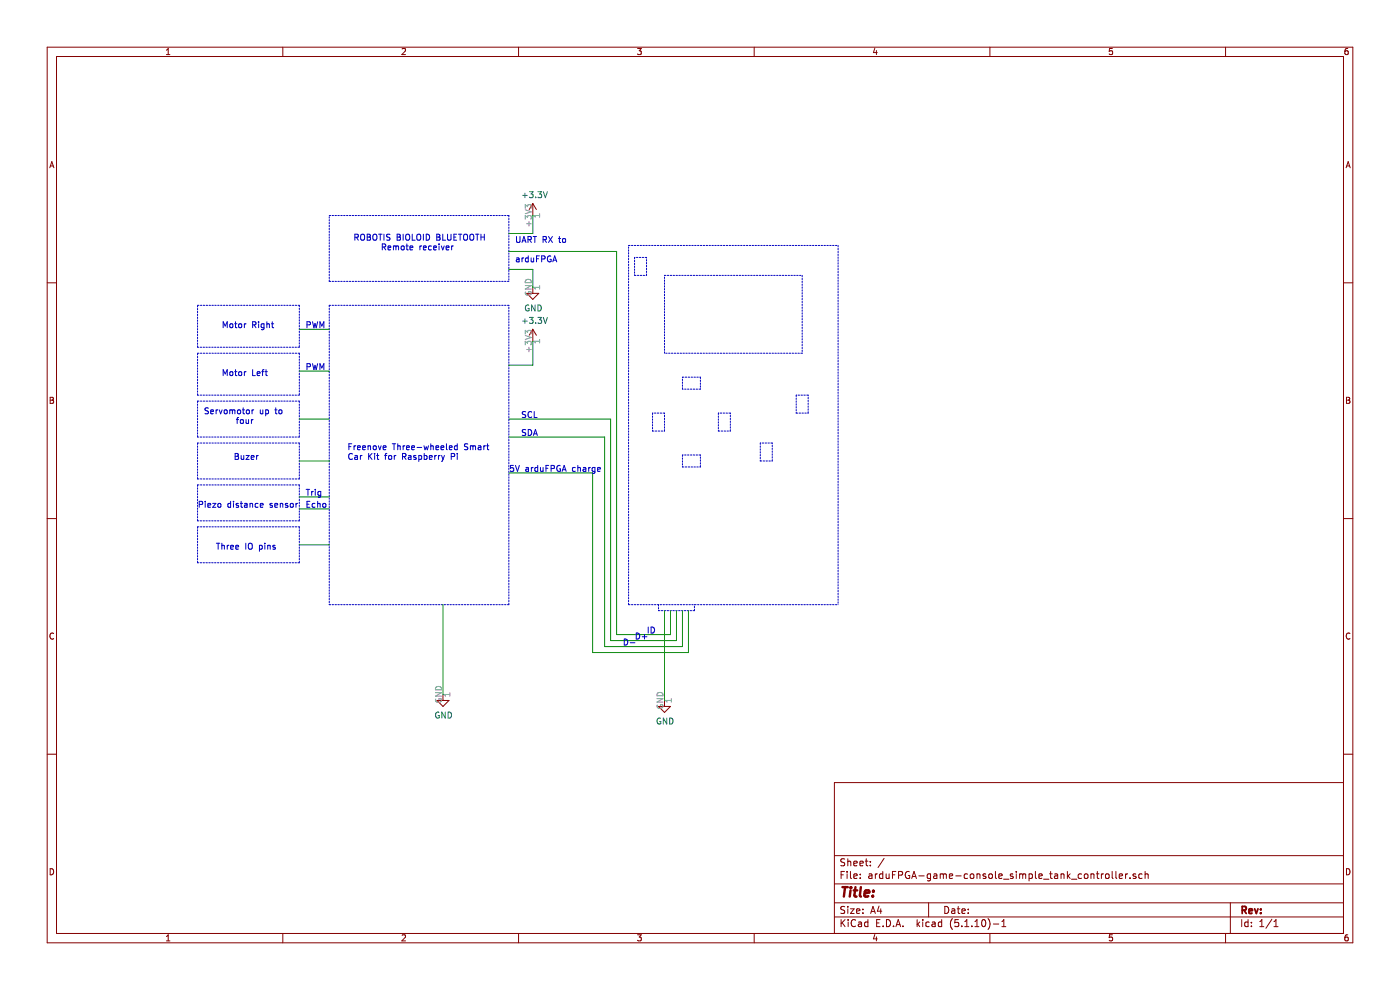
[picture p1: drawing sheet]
EESchema Schematic File Version 4
EELAYER 30 0
EELAYER END
$Descr A4 11693 8268
encoding utf-8
Sheet 1 1
Title ""
Date ""
Rev ""
Comp ""
Comment1 ""
Comment2 ""
Comment3 ""
Comment4 ""
$EndDescr
Wire Notes Line
	2750 2550 2750 5050
Wire Notes Line
	2750 5050 4250 5050
Wire Notes Line
	4250 5050 4250 2550
Wire Notes Line
	4250 2550 2750 2550
Text Notes 2900 3850 0    50   ~ 0
Freenove Three-wheeled Smart\nCar Kit for Raspberry Pi
Wire Notes Line
	1650 2550 2500 2550
Wire Notes Line
	2500 2550 2500 2900
Wire Notes Line
	2500 2900 1650 2900
Wire Notes Line
	1650 2900 1650 2550
Wire Notes Line
	1650 2950 2500 2950
Wire Notes Line
	2500 2950 2500 3300
Wire Notes Line
	2500 3300 1650 3300
Wire Notes Line
	1650 3300 1650 2950
Text Notes 1850 2750 0    50   ~ 0
Motor Right
Text Notes 1850 3150 0    50   ~ 0
Motor Left
Wire Notes Line
	1650 3350 2500 3350
Wire Notes Line
	2500 3350 2500 3650
Wire Notes Line
	2500 3650 1650 3650
Wire Notes Line
	1650 3650 1650 3350
Wire Notes Line
	1650 3700 2500 3700
Wire Notes Line
	1650 4000 2500 4000
Wire Notes Line
	2500 3700 2500 4000
Wire Notes Line
	1650 3700 1650 4000
Text Notes 1700 3550 0    50   ~ 0
Servomotor up to \n       four
Text Notes 1950 3850 0    50   ~ 0
Buzer
Wire Notes Line
	1650 4050 2500 4050
Wire Notes Line
	2500 4050 2500 4350
Wire Notes Line
	2500 4350 1650 4350
Wire Notes Line
	1650 4350 1650 4050
Wire Notes Line
	1650 4400 2500 4400
Wire Notes Line
	2500 4400 2500 4700
Wire Notes Line
	2500 4700 1650 4700
Wire Notes Line
	1650 4700 1650 4400
Text Notes 1650 4250 0    50   ~ 0
Piezo distance sensor
Text Notes 1800 4600 0    50   ~ 0
Three IO pins
Wire Notes Line
	2750 1800 4250 1800
Wire Notes Line
	4250 1800 4250 2350
Wire Notes Line
	4250 2350 2750 2350
Wire Notes Line
	2750 2350 2750 1800
Text Notes 2950 2100 0    50   ~ 0
ROBOTIS BIOLOID BLUETOOTH\n      Remote receiver
Wire Notes Line
	5250 2050 7000 2050
Wire Notes Line
	7000 2050 7000 5050
Wire Notes Line
	5250 5050 5250 2050
Wire Notes Line
	5550 2300 6700 2300
Wire Notes Line
	6700 2300 6700 2950
Wire Notes Line
	6700 2950 5550 2950
Wire Notes Line
	5550 2950 5550 2300
Wire Notes Line
	5850 3150 5850 3250
Wire Notes Line
	5850 3250 5700 3250
Wire Notes Line
	5700 3250 5700 3150
Wire Notes Line
	5700 3150 5850 3150
Wire Notes Line
	5700 3800 5700 3900
Wire Notes Line
	5700 3900 5850 3900
Wire Notes Line
	5850 3900 5850 3800
Wire Notes Line
	5850 3800 5700 3800
Wire Notes Line
	5450 3450 5450 3600
Wire Notes Line
	5450 3600 5550 3600
Wire Notes Line
	5550 3600 5550 3450
Wire Notes Line
	5550 3450 5450 3450
Wire Notes Line
	6000 3450 6000 3600
Wire Notes Line
	6000 3600 6100 3600
Wire Notes Line
	6100 3600 6100 3450
Wire Notes Line
	6100 3450 6000 3450
Wire Notes Line
	6350 3700 6350 3850
Wire Notes Line
	6350 3850 6450 3850
Wire Notes Line
	6450 3850 6450 3700
Wire Notes Line
	6450 3700 6350 3700
Wire Notes Line
	6650 3300 6650 3450
Wire Notes Line
	6650 3450 6750 3450
Wire Notes Line
	6750 3450 6750 3300
Wire Notes Line
	6750 3300 6650 3300
Wire Notes Line
	5500 5050 5500 5100
Wire Wire Line
	5600 5100 5600 5300
Wire Notes Line
	5250 5050 7000 5050
Wire Notes Line
	5800 5100 5800 5050
Wire Notes Line
	5500 5100 5800 5100
$Comp
L power:GND #PWR?
U 1 1
P 5550 5850
F 0 "#PWR?" H 5550 5600 50  0001 C CNN
F 1 "GND" H 5555 5677 50  0000 C CNN
F 2 "" H 5550 5850 50  0001 C CNN
F 3 "" H 5550 5850 50  0001 C CNN
	1    5550 5850
	1    0    0    -1  
$EndComp
Wire Wire Line
	5550 5100 5550 5850
Wire Wire Line
	5600 5300 5150 5300
Wire Wire Line
	5150 2100 4250 2100
Wire Wire Line
	5150 2100 5150 5300
Wire Wire Line
	5650 5350 5100 5350
Wire Wire Line
	5100 5350 5100 3500
Wire Wire Line
	5100 3500 4250 3500
Wire Wire Line
	5650 5100 5650 5350
Wire Wire Line
	5700 5400 5050 5400
Wire Wire Line
	5050 5400 5050 3650
Wire Wire Line
	5050 3650 4250 3650
Wire Wire Line
	5700 5100 5700 5400
Text Notes 4350 3650 0    50   ~ 0
SDA
Text Notes 4350 3500 0    50   ~ 0
SCL
Text Notes 4300 2200 0    50   ~ 0
UART RX to\n\narduFPGA
Wire Wire Line
	5750 5450 4950 5450
Wire Wire Line
	4950 5450 4950 3950
Wire Wire Line
	4950 3950 4250 3950
Wire Wire Line
	5750 5100 5750 5450
Text Notes 4250 3950 0    50   ~ 0
5V arduFPGA charge
$Comp
L power:GND #PWR?
U 1 1
P 3700 5800
F 0 "#PWR?" H 3700 5550 50  0001 C CNN
F 1 "GND" H 3705 5627 50  0000 C CNN
F 2 "" H 3700 5800 50  0001 C CNN
F 3 "" H 3700 5800 50  0001 C CNN
	1    3700 5800
	1    0    0    -1  
$EndComp
$Comp
L power:GND #PWR?
U 1 1
P 4450 2400
F 0 "#PWR?" H 4450 2150 50  0001 C CNN
F 1 "GND" H 4455 2227 50  0000 C CNN
F 2 "" H 4450 2400 50  0001 C CNN
F 3 "" H 4450 2400 50  0001 C CNN
	1    4450 2400
	1    0    0    -1  
$EndComp
Wire Wire Line
	4250 2250 4450 2250
Wire Wire Line
	4450 2250 4450 2400
Wire Wire Line
	3700 5800 3700 5050
$Comp
L power:+3.3V #PWR?
U 1 1
P 4450 1800
F 0 "#PWR?" H 4450 1650 50  0001 C CNN
F 1 "+3.3V" H 4465 1973 50  0000 C CNN
F 2 "" H 4450 1800 50  0001 C CNN
F 3 "" H 4450 1800 50  0001 C CNN
	1    4450 1800
	1    0    0    -1  
$EndComp
$Comp
L power:+3.3V #PWR?
U 1 1
P 4450 2850
F 0 "#PWR?" H 4450 2700 50  0001 C CNN
F 1 "+3.3V" H 4465 3023 50  0000 C CNN
F 2 "" H 4450 2850 50  0001 C CNN
F 3 "" H 4450 2850 50  0001 C CNN
	1    4450 2850
	1    0    0    -1  
$EndComp
Wire Wire Line
	4250 1950 4450 1950
Wire Wire Line
	4450 1950 4450 1800
Wire Wire Line
	4250 3050 4450 3050
Wire Wire Line
	4450 3050 4450 2850
Wire Notes Line
	5300 2150 5300 2300
Wire Notes Line
	5300 2300 5400 2300
Wire Notes Line
	5400 2300 5400 2150
Wire Notes Line
	5400 2150 5300 2150
Wire Wire Line
	2500 2750 2750 2750
Wire Wire Line
	2500 3100 2750 3100
Wire Wire Line
	2500 3500 2750 3500
Wire Wire Line
	2500 3850 2750 3850
Wire Wire Line
	2500 4150 2750 4150
Wire Wire Line
	2500 4550 2750 4550
Text Notes 5200 5400 0    50   ~ 0
D-
Text Notes 5300 5350 0    50   ~ 0
D+
Text Notes 5400 5300 0    50   ~ 0
ID
Wire Wire Line
	2500 4250 2750 4250
Text Notes 2550 4150 0    50   ~ 0
Trig
Text Notes 2550 4250 0    50   ~ 0
Echo
Text Notes 2550 2750 0    50   ~ 0
PWM
Text Notes 2550 3100 0    50   ~ 0
PWM
$EndSCHEMATC
